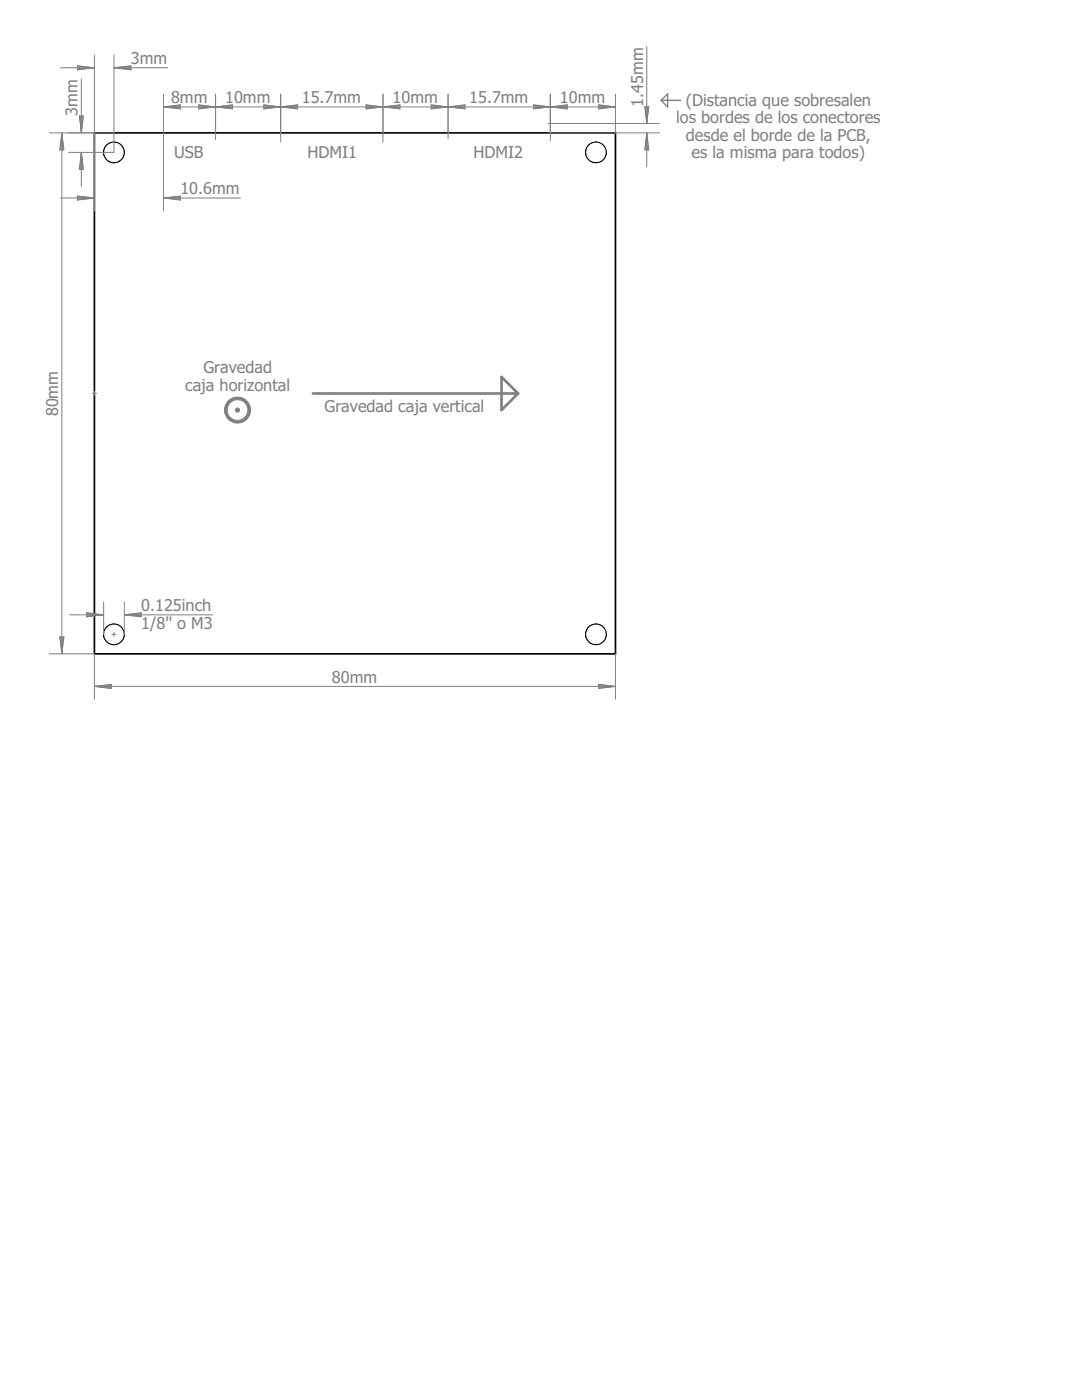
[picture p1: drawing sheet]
<svg xmlns="http://www.w3.org/2000/svg" width="216mm" height="279mm" viewBox="0 0 216 279" stroke-linecap="round" stroke-linejoin="round" font-family="sans-serif">
<path d="M18.8 26.5h104v104h-104z" fill="none" stroke="#000" stroke-width=".34"/>
<circle cx="22.7" cy="30.4" r="2.05" fill="none" stroke="#000" stroke-width=".2"/>
<circle cx="22.7" cy="30.4" r="2.05" fill="#fff" stroke="#000" stroke-width=".2"/>
<circle cx="118.9" cy="30.4" r="2.05" fill="none" stroke="#000" stroke-width=".2"/>
<circle cx="118.9" cy="30.4" r="2.05" fill="#fff" stroke="#000" stroke-width=".2"/>
<circle cx="22.7" cy="126.6" r="2.05" fill="none" stroke="#000" stroke-width=".2"/>
<circle cx="22.7" cy="126.6" r="2.05" fill="#fff" stroke="#000" stroke-width=".2"/>
<circle cx="118.9" cy="126.6" r="2.05" fill="none" stroke="#000" stroke-width=".2"/>
<circle cx="118.9" cy="126.6" r="2.05" fill="#fff" stroke="#000" stroke-width=".2"/>
<g fill="none" stroke="#808080" stroke-width=".2">
<path d="M12.1 13.5h6.7M15.5 13.1l3.3 .4-3.3 .4zM15.5 13.4l3.3 .1M15.5 13.2l3.3 .3M16.2 15.8v10.6M18.8 13.5l-3.3 .2M18.8 13.5l-3.3 .4M18.8 11v31.1M22.7 11v19.4h-9M22.8 13.5h10.7M22.8 13.5l3.3-.4v.8zM22.8 13.5l3.3 .2"/>
<path d="M22.8 13.5l3.3 .4M26.1 13.4l-3.3 .1M26.1 13.2l-3.3 .3M32.6 18.8v7.7M43 18.8v9M56 18.8v9.5M76.4 18.8v9.5M89.4 18.8v8.9M109.8 18.8v9.3M122.8 18.8v7.7M129.1 9.3v15.3M9.8 26.5h12.9"/>
<path d="M12.1 39.5h6.7M12.3 26.6l.5 3.3h-.9zM12.3 26.6v103.8M12.3 26.6l-.1 3.3M12.3 26.6l.2 3.3M12.3 26.6l-.3 3.3M12.3 26.6l.4 3.3M15.5 39.1l3.3 .4-3.3 .4zM15.5 39.3l3.3 .2M15.5 39.2l3.3 .3M15.8 23.2h.9l-.5 3.2zM15.9 23.2l.3 3.2"/>
<path d="M16.1 23.2l.1 3.2M16.2 30.5v6.7M16.2 30.5l.5 3.3h-.9zM16.2 30.5l-.1 3.3M16.2 30.5l.2 3.3M16.2 30.5l-.3 3.3M16.2 30.5l.4 3.3M16.4 23.2l-.2 3.2M16.6 23.2l-.4 3.2M18.8 39.5l-3.3 .2M18.8 39.5l-3.3 .4M32.6 26.9v15.2"/>
<path d="M32.7 21.3h10.2M32.7 21.3l3.3-.4v.8zM32.7 39.5l3.3-.4v.8zM32.7 21.3l3.3 .2M32.7 21.3l3.3 .4M32.7 39.5h15.3M32.7 39.5l3.3 .2M32.7 39.5l3.3 .4M36 21.2l-3.3 .1M36 21l-3.3 .3M36 39.3l-3.3 .2M36 39.2l-3.3 .3"/>
<path d="M39.6 21.2l3.3 .1M39.6 21l3.3 .3M39.6 20.9l3.3 .4-3.3 .4zM42.9 21.3l-3.3 .2M42.9 21.3l-3.3 .4M43.1 21.3h12.8M43.1 21.3l3.3-.4v.8zM43.1 21.3l3.3 .2M43.1 21.3l3.3 .4M46.4 21.2l-3.3 .1M46.4 21l-3.3 .3M52.6 21.2l3.3 .1"/>
<path d="M52.6 21l3.3 .3M52.6 20.9l3.3 .4-3.3 .4zM55.9 21.3l-3.3 .2M55.9 21.3l-3.3 .4M56.1 21.3h20.2M56.1 21.3l3.3-.4v.8zM56.1 21.3l3.3 .2M56.1 21.3l3.3 .4M59.4 21.2l-3.3 .1M59.4 21l-3.3 .3M73 20.9l3.3 .4-3.3 .4zM73 21.2l3.3 .1"/>
<path d="M73 21l3.3 .3M76.3 21.3l-3.3 .2M76.3 21.3l-3.3 .4M76.5 21.3h12.8M76.5 21.3l3.3-.4v.8zM76.5 21.3l3.3 .2M76.5 21.3l3.3 .4M79.8 21.2l-3.3 .1M79.8 21l-3.3 .3M86 21.2l3.3 .1M86 20.9l3.3 .4-3.3 .4zM86 21l3.3 .3"/>
<path d="M89.3 21.3l-3.3 .2M89.3 21.3l-3.3 .4M89.5 21.3h20.2M89.5 21.3l3.3-.4v.8zM89.5 21.3l3.3 .2M89.5 21.3l3.3 .4M92.8 21.2l-3.3 .1M92.8 21l-3.3 .3M106.4 21.2l3.3 .1M106.4 21l3.3 .3M106.4 20.9l3.3 .4-3.3 .4zM109.4 24.6h22.2"/>
<path d="M109.4 26.5h22.2M109.7 21.3l-3.3 .2M109.7 21.3l-3.3 .4M109.9 21.3h12.8M109.9 21.3l3.3-.4v.8zM109.9 21.3l3.3 .2M109.9 21.3l3.3 .4M113.2 21.2l-3.3 .1M113.2 21l-3.3 .3M119.4 20.9l3.3 .4-3.3 .4zM119.4 21.2l3.3 .1M119.4 21l3.3 .3"/>
<path d="M122.7 21.3l-3.3 .2M122.7 21.3l-3.3 .4M128.7 21.3h.8l-.4 3.3zM128.7 21.3l.4 3.3M128.9 21.3l.2 3.3M129.1 26.6v6.7M129.1 26.6l.4 3.3h-.8zM129.1 26.6l-.2 3.3M129.1 26.6l.1 3.3M129.1 26.6l-.4 3.3M129.1 26.6l.3 3.3M129.2 21.3l-.1 3.3"/>
<path d="M129.4 21.3l-.3 3.3M18.4 78.5h.9M18.8 78.1v.8M9.8 130.5h9v9M11.9 127.1h.9l-.5 3.3zM12 127.1l.3 3.3M12.2 127.1l.1 3.3M12.5 127.1l-.2 3.3M12.7 127.1l-.4 3.3M13.9 122.7h6.7M17.3 122.3l3.3 .4-3.3 .4zM17.3 122.5l3.3 .2"/>
<path d="M17.3 122.4l3.3 .3M18.9 137h103.8M18.9 137l3.3-.4v.8zM18.9 137l3.3 .2M18.9 137l3.3 .3M20.6 122.7l-3.3 .2M20.6 122.7l-3.3 .3M20.7 120.2v6.4M22.2 136.8l-3.3 .2M22.2 136.7l-3.3 .3M22.3 126.6h.9M22.7 126.2v.8"/>
<path d="M24.8 120.2v6.4M24.9 122.7h17.5M24.9 122.7l3.3-.4v.8zM24.9 122.7l3.3 .2M24.9 122.7l3.3 .3M28.2 122.5l-3.3 .2M28.2 122.4l-3.3 .3M119.4 136.6l3.3 .4-3.3 .4zM119.4 136.8l3.3 .2M119.4 136.7l3.3 .3M122.7 137l-3.3 .2M122.7 137l-3.3 .3"/>
<path d="M122.8 130.5v9"/>
</g>
<path d="M62.4 78.5h41M100.1 75.2l3.3 3.3-3.3 3.3z" fill="none" stroke="#808080" stroke-width=".53"/>
<g fill="#808080" stroke="#808080" stroke-width=".2">
<path d="M45.5 80.1a2.61 2.61 0 0 1 4.1 .4 2.61 2.61 0 0 1-1.5 3.9 2.61 2.61 0 0 1-3.3-2.6h.5a2.07 2.07 0 0 1 3-1.9 2.07 2.07 0 0 1 .4 3.5 2.07 2.07 0 0 1-3.3-1.2l-.1-.4h-.5a2.77 2.77 0 0 1 .7-1.7z" fill-rule="evenodd"/>
<circle cx="47.4" cy="81.8" r=".42"/>
</g>
<path d="M131.9 20h3.9M131.9 20l1.3-1.3v2.6z" fill="none" stroke="#808080" stroke-width=".28"/>
<g font-size="3.3" fill="#808080">
<text x="26.1" y="12.8">3mm</text>
<text x="15.5" y="23.1" transform="rotate(-90 15.5 23.1)">3mm</text>
<text x="34.1" y="20.6">8mm</text>
<text x="44.9" y="20.6">10mm</text>
<text x="60.2" y="20.6">15.7mm</text>
<text x="78.3" y="20.6">10mm</text>
<text x="93.6" y="20.6">15.7mm</text>
<text x="111.7" y="20.6">10mm</text>
<text x="128.3" y="21.3" transform="rotate(-90 128.3 21.3)">1.45mm</text>
<text x="136.8" y="21.2">(Distancia que sobresalen</text>
<text x="134.9" y="24.6">los bordes de los conectores</text>
<text x="136.9" y="28.1">desde el borde de la PCB,</text>
<text x="34.7" y="31.6">USB</text>
<text x="61.3" y="31.6">HDMI1</text>
<text x="94.5" y="31.6">HDMI2</text>
<text x="138" y="31.6">es la misma para todos)</text>
<text x="36" y="38.8">10.6mm</text>
<text x="37" y="78">caja horizontal</text>
<text x="40.6" y="74.5">Gravedad</text>
<text x="11.6" y="83.1" transform="rotate(-90 11.6 83.1)">80mm</text>
<text x="64.7" y="82.2">Gravedad caja vertical</text>
<text x="28.2" y="121.9">0.125inch</text>
<text x="28.2" y="125.6">1/8'' o M3</text>
<text x="66.2" y="136.2">80mm</text>
</g>
</svg>
